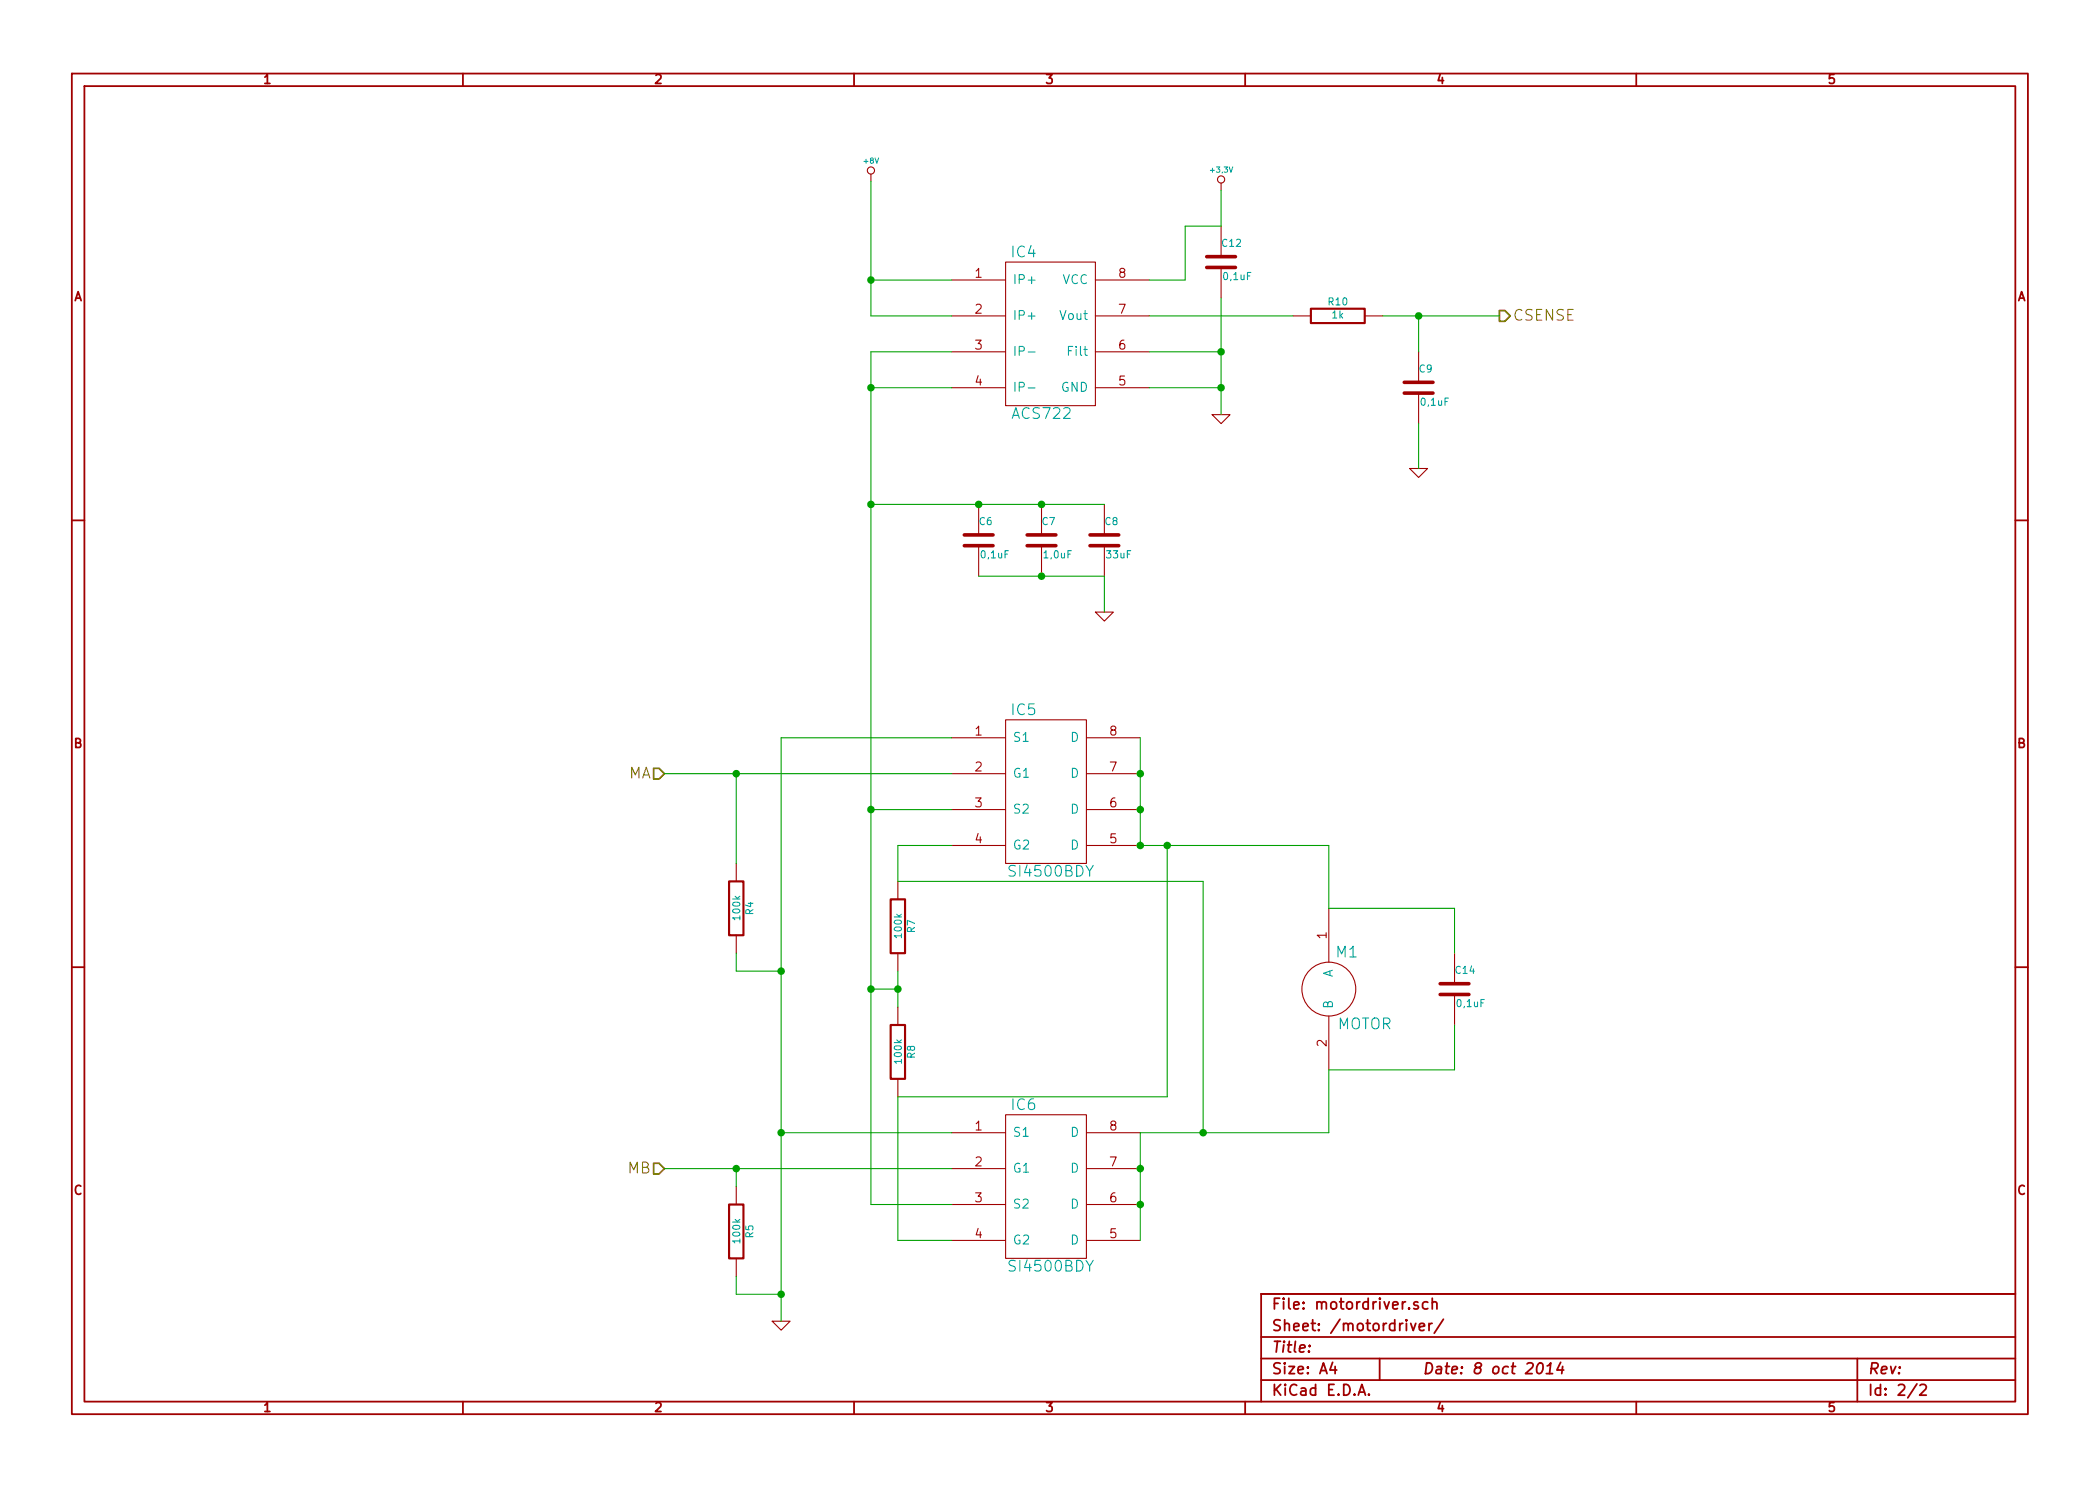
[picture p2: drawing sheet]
<svg xmlns="http://www.w3.org/2000/svg" width="297mm" height="210mm" viewBox="0 0 297 210" stroke-linecap="round" stroke-linejoin="round" font-family="sans-serif">
<g fill="none" stroke="#a00000" stroke-width=".25">
<path d="M10.2 10.4h276.6v189.7h-276.6zM11.9 12.2h273.2v186.1h-273.2zM65.5 10.4v1.8M120.8 10.4v1.8M176.1 10.4v1.8M231.4 10.4v1.8M10.2 73.6h1.7M285.1 73.6h1.7M10.2 136.8h1.7M285.1 136.8h1.7M65.5 198.3v1.8M120.8 198.3v1.8"/>
<path d="M176.1 198.3v1.8M178.4 189.2h106.7M178.4 195.3h106.7M178.4 192.2h106.7M185.2 190.4h.1l-.1 .1v-.1v.1M188.5 192.8l-.4 1h1M188.8 193.3v1.1M192.1 197.4l.5-1.5 .5 1.5M192.3 197h.7M193.6 197.3h.1l-.1 .1-.1-.1h.1v.1M195.1 192.2v3.1M199.5 187.2l.4 1.1 .4-1.1"/>
<path d="M200.6 184.3l-.4-.1-.2 .2 .1 .2 .5 .2v.1v.2l-.2 .1-.4-.1M200.8 187.8l.7-.2-.1-.3-.4-.1-.2 .3v.7l.2 .1 .4-.1M202 184.3a.48 .48 0 0 0-.7 0l-.1 .6a.48 .48 0 0 0 .8 .2M202.1 187.2v1.1M202.6 187.2l-.3 .1-.2 .2M202.6 184.3a.38 .38 0 0 1 .7 .1v.8M202.6 183.7v1.5M204.2 186.7l-1.3 1.9M217.6 193a.35 .35 0 0 1 .4-.2 .35 .35 0 0 1 .2 .3 .87 .87 0 0 1-.5 1.3l-.2-.1a1.14 1.14 0 0 1 .1-1.3zM218.7 194.4h.9M218.8 193.3l.6-.5-.2 1.6M220.8 192.8l-.6 1h1"/>
<path d="M221 193.3l-.1 1.1M231.4 198.3v1.8M262.7 192.2v6.1M271.1 195.8l-1.3 2M271.6 196l.2-.1h.4l.2 .1 .1 .3-.1 .2-.9 .9h1M285.1 183.1h-106.7v15.2"/>
</g>
<g fill="none" stroke="#a00000" stroke-width=".15">
<path d="M123.2 24.6v1M134.6 39.6h7.6M142.2 37.1h12.7v20.3h-12.7zM154.9 39.6h7.7M172.7 25.9v1M172.7 32v4.3M172.7 37.8v4.4M134.6 44.7h7.6M134.6 49.8h7.6M134.6 54.9h7.6M154.9 44.7h7.7M154.9 49.8h7.7"/>
<path d="M154.9 54.9h7.7M171.4 58.7h2.6l-1.3 1.2zM182.9 44.7h2.5M193 44.7h2.6M200.7 49.8v4.3M200.7 55.6v4.3M138.4 71.4v4.3M138.4 77.2v4.3M147.3 71.4v4.3M147.3 77.2v4.3M156.2 71.4v4.3M156.2 77.2v4.3"/>
<path d="M199.4 66.3h2.5l-1.2 1.3zM154.9 86.6h2.6l-1.3 1.3zM134.6 104.4h7.6M134.6 109.5h7.6M134.6 114.5h7.6M134.6 119.6h7.6M142.2 101.8h11.5v20.4h-11.5zM153.7 104.4h7.6M153.7 109.5h7.6M153.7 114.5h7.6M153.7 119.6h7.6M104.1 122.2v2.5"/>
<path d="M104.1 132.3v2.6M127 124.7v2.5M127 134.9v2.5M188 128.5v7.6M205.7 134.9v4.3M127 142.5v2.5M127 152.6v2.6M142.2 157.7h11.5v20.3h-11.5zM188 143.8v7.6M205.7 140.7v4.3M104.1 167.9v2.5M104.1 178v2.6"/>
<path d="M134.6 160.3h7.6M134.6 165.3h7.6M134.6 170.4h7.6M134.6 175.5h7.6M153.7 160.3h7.6M153.7 165.3h7.6M153.7 170.4h7.6M153.7 175.5h7.6M109.2 186.9h2.6l-1.3 1.3z"/>
<circle cx="123.2" cy="24.1" r=".51"/>
<circle cx="172.7" cy="25.4" r=".51"/>
<circle cx="188" cy="139.9" r="3.8"/>
</g>
<g fill="none" stroke="#00a000" stroke-width=".15">
<path d="M123.2 25.6v19.1h11.4M123.2 39.6h11.4M172.7 26.9v5.1h-5.1v7.6h-5M123.2 54.9h11.4M134.6 49.8h-11.4v120.6h11.4M162.6 44.7h20.3M162.6 49.8h10.1M162.6 54.9h10.1M172.7 42.2v16.5M195.6 44.7h16.5M200.7 44.7v5.1M200.7 59.9v6.4"/>
<path d="M123.2 71.4h33M138.4 81.5h17.8v5.1M94 109.5h40.6M104.1 109.5v12.7M123.2 114.5h11.4M134.6 119.6h-7.6v5.1h43.2v35.6M134.6 104.4h-24.1v82.5M161.3 104.4v15.2h26.7v8.9h17.7v6.4M165.1 119.6v35.6h-38.1v20.3h7.6M104.1 134.9v2.5h6.4M123.2 139.9h3.8M127 137.4v5.1"/>
<path d="M205.7 145v6.4h-17.7v8.9h-26.7v15.2M94 165.3h40.6M104.1 165.3v2.6M110.5 160.3h24.1M104.1 180.6v2.5h6.4"/>
</g>
<g fill="#00a000" stroke="#00a000" stroke-width=".25">
<circle cx="161.3" cy="109.5" r=".41"/>
<circle cx="161.3" cy="165.3" r=".41"/>
<circle cx="161.3" cy="170.4" r=".41"/>
<circle cx="161.3" cy="114.5" r=".41"/>
<circle cx="138.4" cy="71.4" r=".41"/>
<circle cx="147.3" cy="71.4" r=".41"/>
<circle cx="147.3" cy="81.5" r=".41"/>
<circle cx="200.7" cy="44.7" r=".41"/>
<circle cx="123.2" cy="114.5" r=".41"/>
<circle cx="110.5" cy="160.3" r=".41"/>
<circle cx="161.3" cy="119.6" r=".41"/>
<circle cx="170.2" cy="160.3" r=".41"/>
<circle cx="165.1" cy="119.6" r=".41"/>
<circle cx="123.2" cy="139.9" r=".41"/>
<circle cx="127" cy="139.9" r=".41"/>
<circle cx="110.5" cy="137.4" r=".41"/>
<circle cx="104.1" cy="165.3" r=".41"/>
<circle cx="110.5" cy="183.1" r=".41"/>
<circle cx="104.1" cy="109.5" r=".41"/>
<circle cx="123.2" cy="39.6" r=".41"/>
<circle cx="123.2" cy="54.9" r=".41"/>
<circle cx="172.7" cy="54.9" r=".41"/>
<circle cx="172.7" cy="49.8" r=".41"/>
<circle cx="123.2" cy="71.4" r=".41"/>
</g>
<path d="M212.1 43.9h.8l.7 .8-.7 .8h-.8zM92.5 108.7h.7l.8 .8-.8 .7h-.7zM92.5 164.6h.7l.8 .7-.8 .8h-.7z" fill="none" stroke="#808000" stroke-width=".25"/>
<path d="M170.7 37.8h4.1M170.7 36.3h4.1M198.6 55.6h4.1M198.6 54.1h4.1M136.4 77.2h4.1M136.4 75.7h4.1M145.3 77.2h4.1M145.3 75.7h4.1M154.2 77.2h4M154.2 75.7h4M203.7 139.2h4.1M203.7 140.7h4.1" fill="none" stroke="#a00000" stroke-width=".51"/>
<path d="M185.4 43.7h7.6v2h-7.6zM103.1 124.7h2.1v7.6h-2.1zM126 127.2h2v7.7h-2zM126 145h2v7.6h-2zM103.1 170.4h2.1v7.6h-2.1z" fill="none" stroke="#a00000" stroke-width=".3"/>
<path d="M145.4 49.8h1M145.4 54.9h1" fill="none" stroke="#00a0a0" stroke-width=".15"/>
<g font-size="2.1" fill="#00a0a0">
<text x="143.1" y="36.5">IC4</text>
<text x="143.3" y="59.4">ACS722</text>
<text x="143.1" y="101.3">IC5</text>
<text x="143" y="124.1">SI4500BDY</text>
<text x="189" y="135.6">M1</text>
<text x="189.1" y="145.7">MOTOR</text>
<text x="143.1" y="157.1">IC6</text>
<text x="143" y="180">SI4500BDY</text>
</g>
<g font-size="2.1" fill="#808000">
<text x="214" y="45.5">CSENSE</text>
<text x="88.7" y="110.2">MA</text>
<text x="88.7" y="166.1">MB</text>
</g>
<g font-size="2.1" fill="#a00000">
<text x="179.9" y="185.4">File: motordriver.sch</text>
<text x="179.9" y="191.5">Title:</text>
<text x="179.9" y="188.4">Sheet: /motordriver/</text>
<text x="179.9" y="197.6">KiCad E.D.A.</text>
<text x="179.9" y="194.5">Size: A4</text>
<text x="201.2" y="194.5">Date: 8 oct 2014</text>
<text x="264.2" y="194.5">Rev:</text>
<text x="264.2" y="197.6">Id: 2/2</text>
</g>
<g font-size="1.8" fill="#a00000">
<text x="37.3" y="11.9">1</text>
<text x="92.7" y="11.9">2</text>
<text x="148" y="11.9">3</text>
<text x="203.3" y="11.9">4</text>
<text x="258.6" y="11.9">5</text>
<text x="137.9" y="39.4">1</text>
<text x="158.3" y="39.4">8</text>
<text x="10.4" y="42.7">A</text>
<text x="137.9" y="44.4">2</text>
<text x="158.3" y="44.4">7</text>
<text x="285.3" y="42.7">A</text>
<text x="137.9" y="49.5">3</text>
<text x="158.3" y="49.5">6</text>
<text x="137.9" y="54.6">4</text>
<text x="158.3" y="54.6">5</text>
<text x="10.4" y="105.9">B</text>
<text x="137.9" y="104.1">1</text>
<text x="157" y="104.1">8</text>
<text x="285.3" y="105.9">B</text>
<text x="137.9" y="109.2">2</text>
<text x="157" y="109.2">7</text>
<text x="137.9" y="114.3">3</text>
<text x="137.9" y="119.4">4</text>
<text x="157" y="119.4">5</text>
<text x="157" y="114.3">6</text>
<text x="187.7" y="132.8" transform="rotate(-90 187.7 132.8)">1</text>
<text x="187.7" y="148.1" transform="rotate(-90 187.7 148.1)">2</text>
<text x="137.9" y="160">1</text>
<text x="157" y="160">8</text>
<text x="137.9" y="165.1">2</text>
<text x="157" y="165.1">7</text>
<text x="10.4" y="169.1">C</text>
<text x="137.9" y="170.2">3</text>
<text x="157" y="170.2">6</text>
<text x="285.3" y="169.1">C</text>
<text x="137.9" y="175.3">4</text>
<text x="157" y="175.3">5</text>
<text x="37.3" y="199.8">1</text>
<text x="92.7" y="199.8">2</text>
<text x="148" y="199.8">3</text>
<text x="203.3" y="199.8">4</text>
<text x="258.6" y="199.8">5</text>
</g>
<g font-size="1.8" fill="#00a0a0">
<text x="143.3" y="40.3">IP+</text>
<text x="150.2" y="40.3">VCC</text>
<text x="143.3" y="45.3">IP+</text>
<text x="150" y="45.3">Vout</text>
<text x="143.3" y="50.4">IP-</text>
<text x="151.3" y="50.4">Filt</text>
<text x="143.3" y="55.5">IP-</text>
<text x="150" y="55.5">GND</text>
<text x="143.3" y="105">S1</text>
<text x="151.4" y="105">D</text>
<text x="143.3" y="110.1">G1</text>
<text x="151.4" y="110.1">D</text>
<text x="143.3" y="115.2">S2</text>
<text x="151.4" y="115.2">D</text>
<text x="143.3" y="120.3">G2</text>
<text x="151.4" y="120.3">D</text>
<text x="188.6" y="142.7" transform="rotate(-90 188.6 142.7)">B</text>
<text x="188.6" y="138.4" transform="rotate(-90 188.6 138.4)">A</text>
<text x="143.3" y="160.9">S1</text>
<text x="151.4" y="160.9">D</text>
<text x="143.3" y="166">G1</text>
<text x="151.4" y="166">D</text>
<text x="143.3" y="171.1">S2</text>
<text x="151.4" y="171.1">D</text>
<text x="143.3" y="176.1">G2</text>
<text x="151.4" y="176.1">D</text>
</g>
<g font-size="1.4" fill="#00a0a0">
<text x="172.9" y="35">C12</text>
<text x="173.1" y="39.7">0,1uF</text>
<text x="187.9" y="43.3">R10</text>
<text x="188.4" y="45.1">1k</text>
<text x="200.8" y="52.8">C9</text>
<text x="201" y="57.4">0,1uF</text>
<text x="138.5" y="74.3">C6</text>
<text x="147.4" y="74.3">C7</text>
<text x="156.3" y="74.3">C8</text>
<text x="138.8" y="79">0,1uF</text>
<text x="147.7" y="79">1,0uF</text>
<text x="156.6" y="79">33uF</text>
<text x="104.7" y="130.1" transform="rotate(-90 104.7 130.1)">100k</text>
<text x="106.6" y="129.4" transform="rotate(-90 106.6 129.4)">R4</text>
<text x="129.5" y="131.9" transform="rotate(-90 129.5 131.9)">R7</text>
<text x="127.6" y="132.6" transform="rotate(-90 127.6 132.6)">100k</text>
<text x="205.9" y="137.8">C14</text>
<text x="206.1" y="142.5">0,1uF</text>
<text x="129.5" y="149.7" transform="rotate(-90 129.5 149.7)">R8</text>
<text x="127.6" y="150.4" transform="rotate(-90 127.6 150.4)">100k</text>
<text x="104.7" y="175.8" transform="rotate(-90 104.7 175.8)">100k</text>
<text x="106.6" y="175.1" transform="rotate(-90 106.6 175.1)">R5</text>
</g>
<g font-size="1.1" fill="#00a0a0">
<text x="122.2" y="23.2">+8V</text>
<text x="171.3" y="24.5">+3,3V</text>
</g>
</svg>
